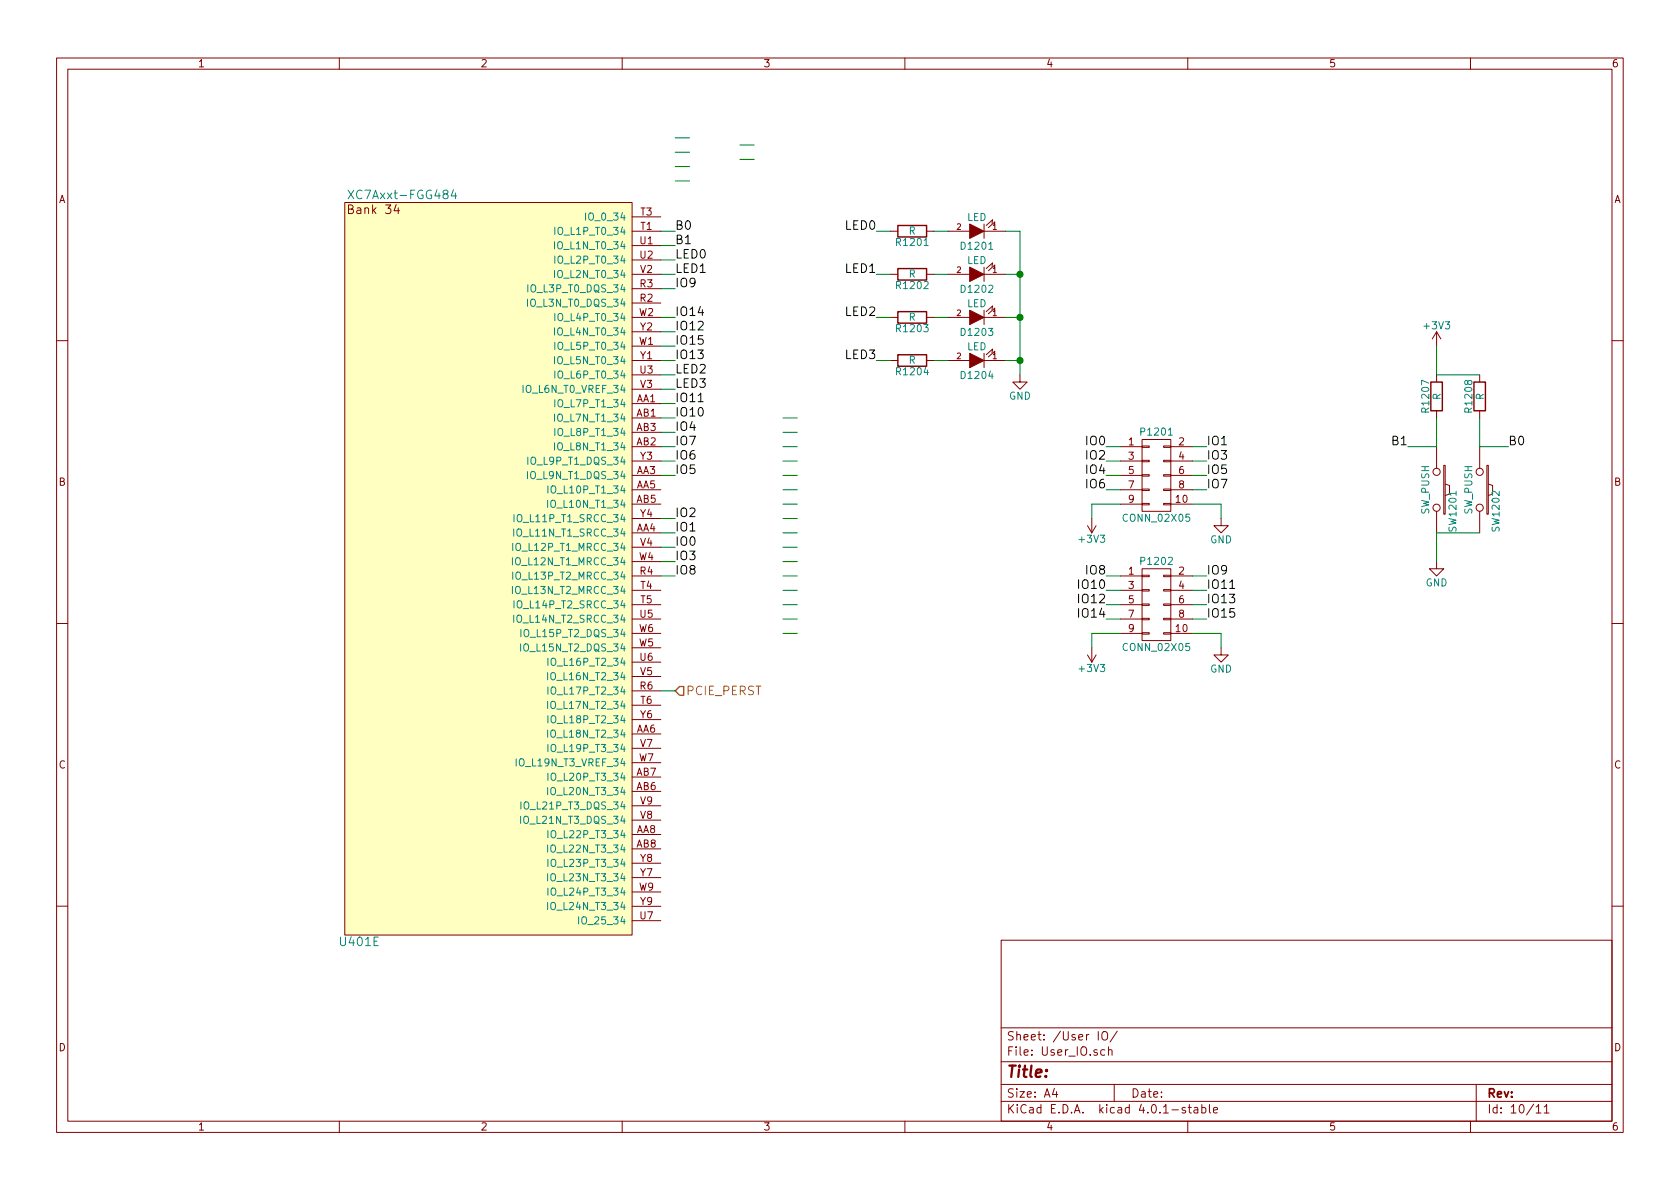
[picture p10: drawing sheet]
EESchema Schematic File Version 2
LIBS:artix7_pcie_pcb-rescue
LIBS:power
LIBS:device
LIBS:transistors
LIBS:conn
LIBS:linear
LIBS:regul
LIBS:74xx
LIBS:cmos4000
LIBS:adc-dac
LIBS:memory
LIBS:xilinx
LIBS:microcontrollers
LIBS:dsp
LIBS:microchip
LIBS:analog_switches
LIBS:motorola
LIBS:texas
LIBS:intel
LIBS:audio
LIBS:interface
LIBS:digital-audio
LIBS:philips
LIBS:display
LIBS:cypress
LIBS:siliconi
LIBS:opto
LIBS:atmel
LIBS:contrib
LIBS:valves
LIBS:wbraun_ic_lib
LIBS:artix7_pcie_pcb-cache
EELAYER 25 0
EELAYER END
$Descr A4 11693 8268
encoding utf-8
Sheet 10 11
Title ""
Date ""
Rev ""
Comp ""
Comment1 ""
Comment2 ""
Comment3 ""
Comment4 ""
$EndDescr
$Comp
L XC7Axxt-FGG484-RESCUE-artix7_pcie_pcb U401
U 5 1
P 3400 3950
F 0 "U401" H 2500 1350 60  0000 C CNN
F 1 "XC7Axxt-FGG484" H 2800 6550 60  0000 C CNN
F 2 "wbraun_smd:BGA_484_22x22_FULLARRAY_1MM" H 3400 4000 60  0001 C CNN
F 3 "" H 3400 4000 60  0000 C CNN
	5    3400 3950
	1    0    0    -1  
$EndComp
$Comp
L LED D1201
U 1 1
P 6800 1600
F 0 "D1201" H 6800 1700 50  0000 C CNN
F 1 "LED" H 6800 1500 50  0000 C CNN
F 2 "LEDs:LED-0805" H 6800 1600 60  0001 C CNN
F 3 "" H 6800 1600 60  0000 C CNN
	1    6800 1600
	-1   0    0    1   
$EndComp
$Comp
L LED D1202
U 1 1
P 6800 1900
F 0 "D1202" H 6800 2000 50  0000 C CNN
F 1 "LED" H 6800 1800 50  0000 C CNN
F 2 "LEDs:LED-0805" H 6800 1900 60  0001 C CNN
F 3 "" H 6800 1900 60  0000 C CNN
	1    6800 1900
	-1   0    0    1   
$EndComp
$Comp
L LED D1203
U 1 1
P 6800 2200
F 0 "D1203" H 6800 2300 50  0000 C CNN
F 1 "LED" H 6800 2100 50  0000 C CNN
F 2 "LEDs:LED-0805" H 6800 2200 60  0001 C CNN
F 3 "" H 6800 2200 60  0000 C CNN
	1    6800 2200
	-1   0    0    1   
$EndComp
$Comp
L LED D1204
U 1 1
P 6800 2500
F 0 "D1204" H 6800 2600 50  0000 C CNN
F 1 "LED" H 6800 2400 50  0000 C CNN
F 2 "LEDs:LED-0805" H 6800 2500 60  0001 C CNN
F 3 "" H 6800 2500 60  0000 C CNN
	1    6800 2500
	-1   0    0    1   
$EndComp
$Comp
L R R1201
U 1 1
P 6350 1600
F 0 "R1201" V 6430 1600 50  0000 C CNN
F 1 "R" V 6350 1600 50  0000 C CNN
F 2 "wbraun_smd:R_0402" V 6280 1600 30  0001 C CNN
F 3 "" H 6350 1600 30  0000 C CNN
	1    6350 1600
	0    1    1    0   
$EndComp
$Comp
L R R1202
U 1 1
P 6350 1900
F 0 "R1202" V 6430 1900 50  0000 C CNN
F 1 "R" V 6350 1900 50  0000 C CNN
F 2 "wbraun_smd:R_0402" V 6280 1900 30  0001 C CNN
F 3 "" H 6350 1900 30  0000 C CNN
	1    6350 1900
	0    1    1    0   
$EndComp
$Comp
L R R1203
U 1 1
P 6350 2200
F 0 "R1203" V 6430 2200 50  0000 C CNN
F 1 "R" V 6350 2200 50  0000 C CNN
F 2 "wbraun_smd:R_0402" V 6280 2200 30  0001 C CNN
F 3 "" H 6350 2200 30  0000 C CNN
	1    6350 2200
	0    1    1    0   
$EndComp
$Comp
L R R1204
U 1 1
P 6350 2500
F 0 "R1204" V 6430 2500 50  0000 C CNN
F 1 "R" V 6350 2500 50  0000 C CNN
F 2 "wbraun_smd:R_0402" V 6280 2500 30  0001 C CNN
F 3 "" H 6350 2500 30  0000 C CNN
	1    6350 2500
	0    1    1    0   
$EndComp
$Comp
L GND #PWR0151
U 1 1
P 7100 2600
F 0 "#PWR0151" H 7100 2350 50  0001 C CNN
F 1 "GND" H 7100 2450 50  0000 C CNN
F 2 "" H 7100 2600 60  0000 C CNN
F 3 "" H 7100 2600 60  0000 C CNN
	1    7100 2600
	1    0    0    -1  
$EndComp
$Comp
L CONN_02X05 P1201
U 1 1
P 8050 3300
F 0 "P1201" H 8050 3600 50  0000 C CNN
F 1 "CONN_02X05" H 8050 3000 50  0000 C CNN
F 2 "Pin_Headers:Pin_Header_Straight_2x05" H 8050 2100 60  0001 C CNN
F 3 "" H 8050 2100 60  0000 C CNN
	1    8050 3300
	1    0    0    -1  
$EndComp
$Comp
L CONN_02X05 P1202
U 1 1
P 8050 4200
F 0 "P1202" H 8050 4500 50  0000 C CNN
F 1 "CONN_02X05" H 8050 3900 50  0000 C CNN
F 2 "Pin_Headers:Pin_Header_Straight_2x05" H 8050 3000 60  0001 C CNN
F 3 "" H 8050 3000 60  0000 C CNN
	1    8050 4200
	1    0    0    -1  
$EndComp
Text Label 6100 1600 2    60   ~ 0
LED0
Text Label 6100 1900 2    60   ~ 0
LED1
Text Label 6100 2200 2    60   ~ 0
LED2
Text Label 6100 2500 2    60   ~ 0
LED3
Text Label 4700 1800 0    60   ~ 0
LED0
Text Label 4700 1900 0    60   ~ 0
LED1
Text Label 4700 2600 0    60   ~ 0
LED2
Text Label 4700 2700 0    60   ~ 0
LED3
Text Label 4700 3800 0    60   ~ 0
IO0
Text Label 4700 3700 0    60   ~ 0
IO1
Text Label 4700 3600 0    60   ~ 0
IO2
Text Label 4700 3900 0    60   ~ 0
IO3
Text Label 4700 3000 0    60   ~ 0
IO4
Text Label 4700 3300 0    60   ~ 0
IO5
Text Label 4700 3200 0    60   ~ 0
IO6
Text Label 4700 4000 0    60   ~ 0
IO8
Text Label 4700 3100 0    60   ~ 0
IO7
Text Label 4700 2000 0    60   ~ 0
IO9
Text Label 4700 2900 0    60   ~ 0
IO10
Text Label 4700 2800 0    60   ~ 0
IO11
Text Label 4700 2300 0    60   ~ 0
IO12
Text Label 4700 2500 0    60   ~ 0
IO13
Text Label 4700 2200 0    60   ~ 0
IO14
Text Label 4700 2400 0    60   ~ 0
IO15
Wire Wire Line
	7000 1600 7100 1600
Wire Wire Line
	7100 1600 7100 2600
Wire Wire Line
	7000 2500 7100 2500
Connection ~ 7100 2500
Wire Wire Line
	7000 2200 7100 2200
Connection ~ 7100 2200
Wire Wire Line
	7000 1900 7100 1900
Connection ~ 7100 1900
Wire Wire Line
	6600 1600 6500 1600
Wire Wire Line
	6600 1900 6500 1900
Wire Wire Line
	6600 2200 6500 2200
Wire Wire Line
	6600 2500 6500 2500
Wire Wire Line
	6200 1600 6100 1600
Wire Wire Line
	6200 1900 6100 1900
Wire Wire Line
	6200 2200 6100 2200
Wire Wire Line
	6200 2500 6100 2500
Wire Wire Line
	4700 950  4800 950 
Wire Wire Line
	4700 1050 4800 1050
Wire Wire Line
	4700 1150 4800 1150
Wire Wire Line
	4700 1250 4800 1250
Wire Wire Line
	5450 2900 5550 2900
Wire Wire Line
	5450 3000 5550 3000
Wire Wire Line
	5450 3100 5550 3100
Wire Wire Line
	5450 3200 5550 3200
Wire Wire Line
	5450 3300 5550 3300
Wire Wire Line
	5450 3400 5550 3400
Wire Wire Line
	5450 3500 5550 3500
Wire Wire Line
	5450 3600 5550 3600
Wire Wire Line
	5450 3700 5550 3700
Wire Wire Line
	5450 3800 5550 3800
Wire Wire Line
	5450 3900 5550 3900
Wire Wire Line
	5450 4000 5550 4000
Wire Wire Line
	5450 4100 5550 4100
Wire Wire Line
	5450 4200 5550 4200
Wire Wire Line
	5450 4300 5550 4300
Wire Wire Line
	5450 4400 5550 4400
Wire Wire Line
	7800 3100 7700 3100
Wire Wire Line
	7800 3200 7700 3200
Wire Wire Line
	7800 3300 7700 3300
Wire Wire Line
	7800 3400 7700 3400
Wire Wire Line
	7600 3500 7800 3500
Wire Wire Line
	8300 3100 8400 3100
Wire Wire Line
	8300 3200 8400 3200
Wire Wire Line
	8300 3300 8400 3300
Wire Wire Line
	8300 3400 8400 3400
Wire Wire Line
	8300 3500 8500 3500
Wire Wire Line
	7700 4000 7800 4000
Wire Wire Line
	7700 4100 7800 4100
Wire Wire Line
	7700 4200 7800 4200
Wire Wire Line
	7700 4300 7800 4300
Wire Wire Line
	7600 4400 7800 4400
Wire Wire Line
	8300 4000 8400 4000
Wire Wire Line
	8300 4100 8400 4100
Wire Wire Line
	8300 4200 8400 4200
Wire Wire Line
	8300 4300 8400 4300
Wire Wire Line
	8300 4400 8500 4400
Text Label 7700 3100 2    60   ~ 0
IO0
Text Label 7700 3200 2    60   ~ 0
IO2
Text Label 7700 3300 2    60   ~ 0
IO4
Text Label 7700 3400 2    60   ~ 0
IO6
Text Label 8400 3100 0    60   ~ 0
IO1
Text Label 8400 3200 0    60   ~ 0
IO3
Text Label 8400 3300 0    60   ~ 0
IO5
Text Label 8400 3400 0    60   ~ 0
IO7
Text Label 7700 4000 2    60   ~ 0
IO8
Text Label 7700 4100 2    60   ~ 0
IO10
Text Label 7700 4200 2    60   ~ 0
IO12
Text Label 7700 4300 2    60   ~ 0
IO14
Text Label 8400 4000 0    60   ~ 0
IO9
Text Label 8400 4100 0    60   ~ 0
IO11
Text Label 8400 4200 0    60   ~ 0
IO13
Text Label 8400 4300 0    60   ~ 0
IO15
$Comp
L GND #PWR0152
U 1 1
P 8500 3600
F 0 "#PWR0152" H 8500 3350 50  0001 C CNN
F 1 "GND" H 8500 3450 50  0000 C CNN
F 2 "" H 8500 3600 60  0000 C CNN
F 3 "" H 8500 3600 60  0000 C CNN
	1    8500 3600
	1    0    0    -1  
$EndComp
$Comp
L GND #PWR0153
U 1 1
P 8500 4500
F 0 "#PWR0153" H 8500 4250 50  0001 C CNN
F 1 "GND" H 8500 4350 50  0000 C CNN
F 2 "" H 8500 4500 60  0000 C CNN
F 3 "" H 8500 4500 60  0000 C CNN
	1    8500 4500
	1    0    0    -1  
$EndComp
$Comp
L +3V3 #PWR0154
U 1 1
P 7600 3600
F 0 "#PWR0154" H 7600 3450 50  0001 C CNN
F 1 "+3V3" H 7600 3740 50  0000 C CNN
F 2 "" H 7600 3600 60  0000 C CNN
F 3 "" H 7600 3600 60  0000 C CNN
	1    7600 3600
	-1   0    0    1   
$EndComp
$Comp
L +3V3 #PWR0155
U 1 1
P 7600 4500
F 0 "#PWR0155" H 7600 4350 50  0001 C CNN
F 1 "+3V3" H 7600 4640 50  0000 C CNN
F 2 "" H 7600 4500 60  0000 C CNN
F 3 "" H 7600 4500 60  0000 C CNN
	1    7600 4500
	-1   0    0    1   
$EndComp
Wire Wire Line
	8500 3500 8500 3600
Wire Wire Line
	7600 3500 7600 3600
Wire Wire Line
	8500 4400 8500 4500
Wire Wire Line
	7600 4400 7600 4500
$Comp
L SW_PUSH SW1202
U 1 1
P 10300 3400
F 0 "SW1202" H 10450 3510 50  0000 C CNN
F 1 "SW_PUSH" H 10300 3320 50  0000 C CNN
F 2 "wbraun_smd:button-5mm" H 10300 3400 60  0001 C CNN
F 3 "" H 10300 3400 60  0000 C CNN
	1    10300 3400
	0    1    1    0   
$EndComp
$Comp
L SW_PUSH SW1201
U 1 1
P 10000 3400
F 0 "SW1201" H 10150 3510 50  0000 C CNN
F 1 "SW_PUSH" H 10000 3320 50  0000 C CNN
F 2 "wbraun_smd:button-5mm" H 10000 3400 60  0001 C CNN
F 3 "" H 10000 3400 60  0000 C CNN
	1    10000 3400
	0    1    1    0   
$EndComp
$Comp
L R R1208
U 1 1
P 10300 2750
F 0 "R1208" V 10380 2750 50  0000 C CNN
F 1 "R" V 10300 2750 50  0000 C CNN
F 2 "wbraun_smd:R_0402" V 10230 2750 30  0001 C CNN
F 3 "" H 10300 2750 30  0000 C CNN
	1    10300 2750
	-1   0    0    1   
$EndComp
$Comp
L R R1207
U 1 1
P 10000 2750
F 0 "R1207" V 10080 2750 50  0000 C CNN
F 1 "R" V 10000 2750 50  0000 C CNN
F 2 "wbraun_smd:R_0402" V 9930 2750 30  0001 C CNN
F 3 "" H 10000 2750 30  0000 C CNN
	1    10000 2750
	-1   0    0    1   
$EndComp
$Comp
L +3V3 #PWR0156
U 1 1
P 10000 2400
F 0 "#PWR0156" H 10000 2250 50  0001 C CNN
F 1 "+3V3" H 10000 2540 50  0000 C CNN
F 2 "" H 10000 2400 60  0000 C CNN
F 3 "" H 10000 2400 60  0000 C CNN
	1    10000 2400
	1    0    0    -1  
$EndComp
$Comp
L GND #PWR0157
U 1 1
P 10000 3900
F 0 "#PWR0157" H 10000 3650 50  0001 C CNN
F 1 "GND" H 10000 3750 50  0000 C CNN
F 2 "" H 10000 3900 60  0000 C CNN
F 3 "" H 10000 3900 60  0000 C CNN
	1    10000 3900
	1    0    0    -1  
$EndComp
Wire Wire Line
	10000 2400 10000 2600
Wire Wire Line
	10000 2600 10300 2600
Wire Wire Line
	10000 2900 10000 3100
Wire Wire Line
	10300 2900 10300 3100
Wire Wire Line
	10000 3100 9800 3100
Wire Wire Line
	10300 3100 10500 3100
Wire Wire Line
	10300 3700 10000 3700
Wire Wire Line
	10000 3700 10000 3900
Wire Wire Line
	5150 1000 5250 1000
Wire Wire Line
	5150 1100 5250 1100
Text Label 4700 1600 0    60   ~ 0
B0
Text Label 4700 1700 0    60   ~ 0
B1
Text Label 10500 3100 0    60   ~ 0
B0
Text Label 9800 3100 2    60   ~ 0
B1
Text HLabel 4700 4800 2    60   Input ~ 0
PCIE_PERST
Wire Wire Line
	4600 3800 4700 3800
Wire Wire Line
	4600 3900 4700 3900
Wire Wire Line
	4600 3600 4700 3600
Wire Wire Line
	4600 3700 4700 3700
Wire Wire Line
	4600 3200 4700 3200
Wire Wire Line
	4600 3300 4700 3300
Wire Wire Line
	4600 3000 4700 3000
Wire Wire Line
	4600 3100 4700 3100
Wire Wire Line
	4600 4000 4700 4000
Wire Wire Line
	4600 2000 4700 2000
Wire Wire Line
	4600 2800 4700 2800
Wire Wire Line
	4600 2900 4700 2900
Wire Wire Line
	4600 2500 4700 2500
Wire Wire Line
	4600 2400 4700 2400
Wire Wire Line
	4600 2300 4700 2300
Wire Wire Line
	4600 2200 4700 2200
Wire Wire Line
	4600 1600 4700 1600
Wire Wire Line
	4600 1700 4700 1700
Wire Wire Line
	4600 1800 4700 1800
Wire Wire Line
	4600 1900 4700 1900
Wire Wire Line
	4600 2600 4700 2600
Wire Wire Line
	4600 2700 4700 2700
Wire Wire Line
	4600 4800 4700 4800
$EndSCHEMATC
